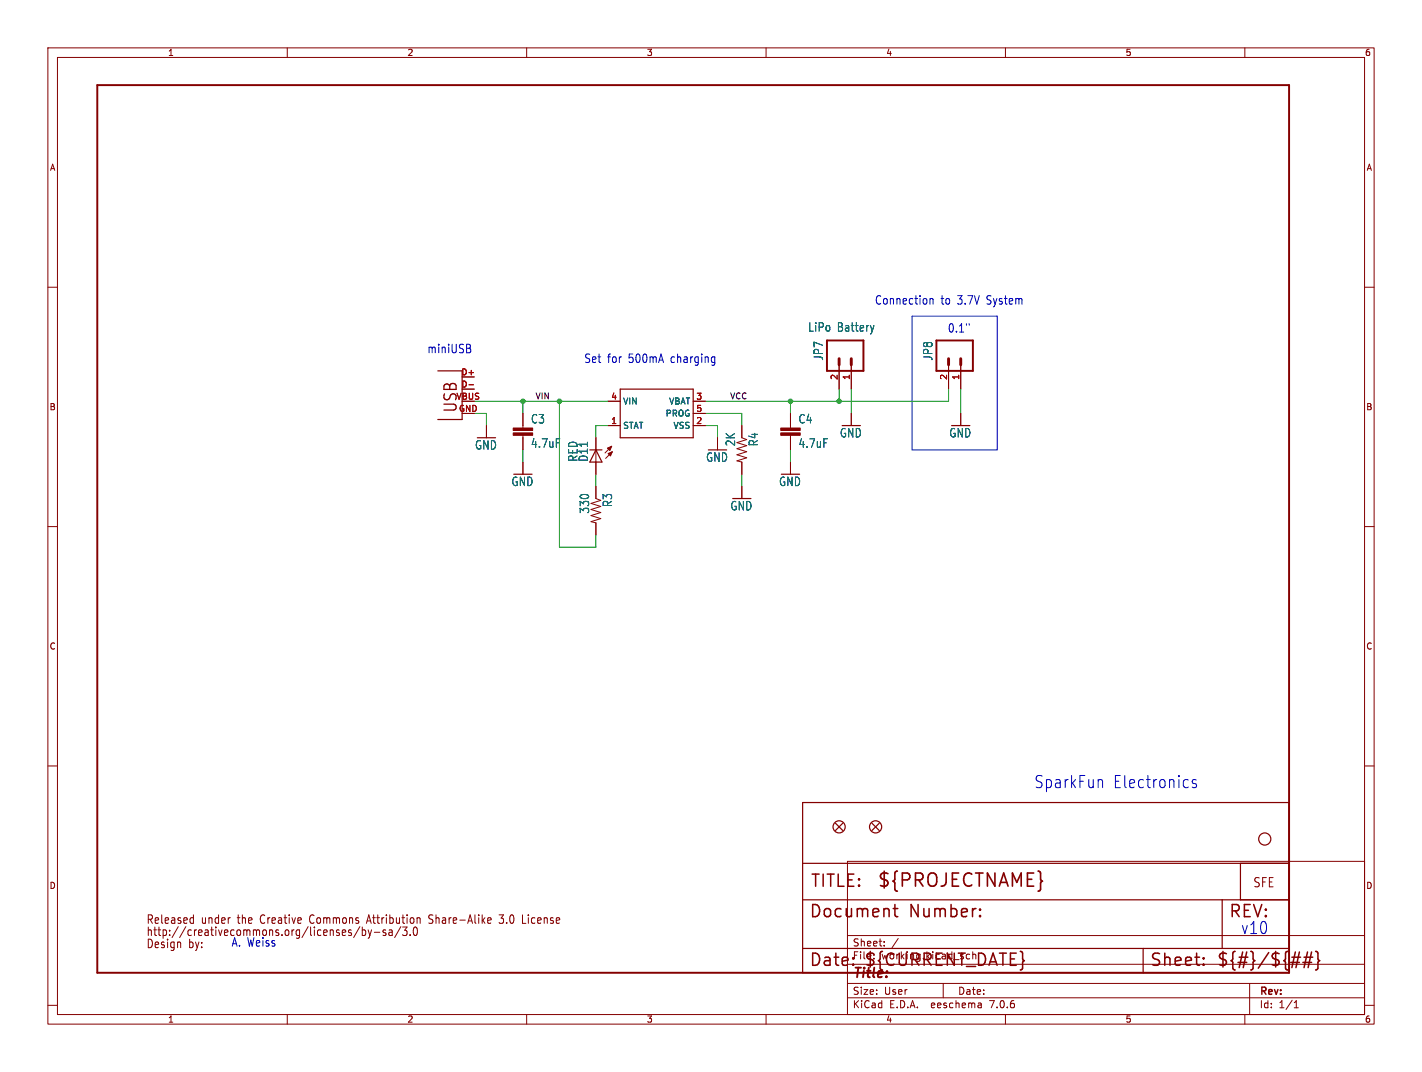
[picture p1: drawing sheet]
<svg xmlns="http://www.w3.org/2000/svg" width="297mm" height="224mm" viewBox="0 0 297 224" stroke-linecap="round" stroke-linejoin="round" font-family="sans-serif">
<g fill="none" stroke="#840000" stroke-width=".21">
<path d="M10 10h277v203.9h-277zM12 12h273v199.9h-273zM60 10v2M110 10v2M160 10v2M210 10v2M260 10v2M10 60h2M285 60h2M175.3 76.2v5.1M177.8 76.2v5.1M198.1 76.2v5.1"/>
<path d="M200.7 76.2v5.1M96.5 81.3h2.6M101.6 88.9v2.5M109.2 86.4v3M109.2 90.9v3.1M109.2 96.5v2.6M124.5 91.4v7.7M127 88.9h2.5M127 83.8h2.5M127.8 93.2l-1.4 1.4M127.9 94.4l-1.4 1.4M144.8 88.9h2.5"/>
<path d="M144.8 83.8h2.5M144.8 86.4h2.5M149.9 91.4v2.6M154.9 88.9v2.5l1.1 .4-2.1 .7 2.1 .6-2.1 .6 2.1 .7-2.1 .6 2.1 .6-2.1 .7 1 .2v2.6M165.1 86.4v3M165.1 90.9v3.1M165.1 96.5v2.6M177.8 86.4v2.5M200.7 86.4v2.5M10 110h2M124.5 101.6v2.5l1 .4-2.1 .7 2.1 .6-2.1 .6 2.1 .7-2.1 .6 2.1 .6-2.1 .7 1.1 .2v2.6M154.9 101.6v2.5"/>
<path d="M285 110h2M10 160h2M285 160h2M177 179.9h108v32h-108zM40 191.7l.4 .1M40.4 191.1v1.8M40.4 192.8l-.4 .1M75.2 193.6l-1.3 2.2M75.7 194.3l.4-.1 .3 .4-.2 .7h-.5M75.7 193.6v1.8M76.7 192.4h.7M76.9 194.2l.3 1.2"/>
<path d="M77 191.1l-.5 1.8M77.2 195.4l-.3 .6M77.6 194.2l-.4 1.2M78.2 194.7h1.1M80.6 194.3l-.4-.1-.2 .3 .1 .2 .5 .2v.4h-.6M81.3 194.3h.6v1.1M81.9 194.7h-.5l-.2 .3 .2 .4 .5-.1M83.7 193.6l-1.3 2.2M85 193.6l-.5 .7 .4 .2v.8l-.2 .1h-.4l-.2-.1M85.7 195.3v.1M86.4 194l-.1 .7 .2 .6 .2 .1 .3-.1 .1-.2v-1.1M89.6 192.8l.5 .1"/>
<path d="M90.2 191.1h-.4l-.2 .3 .1 .5 .4 .1M102.4 191.7l.2 .4-.7 .2M102.5 192.8l-.1 .1M104.2 192.7l.3 .2 .5-.1M104.2 191.1h1l-.5 .7 .3 .1M109.1 192.9h.7M177 195.4h108M184.7 197.5v.1M184.7 196.7v.1M187.6 196l-1.3 2M10 210h2M60 211.9v2"/>
<path d="M110 211.9v2M160 211.9v2M177 208.4h108M177 205.4h108M177 201.4h108M197 205.4v3M204.9 209.6l.1 .9M205 210.4l-.2 .1M205 209.9h-.2M210 211.9v2M260 211.9v2M261 205.4v6.5"/>
<path d="M270.3 210.5h.9M270.3 209.4l.4-.4v1.5M285 210h2"/>
</g>
<g fill="none" stroke="#840000" stroke-width=".25">
<path d="M91.4 77.5h5.1v10.1h-5.1M123.2 94h2.5M124.5 94l1.2 2.5h-2.5zM129.5 81.3h15.3v10.1h-15.3zM167.6 167.6h101.6v35.6h-101.6zM174.5 172l1.5 1.5M176 172l-1.5 1.5M182.1 172l1.5 1.5M183.6 172l-1.5 1.5M167.6 188h101.6M167.6 180.3h101.6M167.6 198.1h101.6"/>
<path d="M238.8 198.1v5.1M255.3 188v10.1M259.1 180.3v7.7"/>
<circle cx="175.3" cy="172.7" r="1.27"/>
<circle cx="182.9" cy="172.7" r="1.27"/>
<circle cx="264.2" cy="175.3" r="1.27"/>
</g>
<path d="M20.3 17.8h248.9v185.4h-248.9zM172.7 71.1h7.6v6.4h-7.6zM195.6 71.1h7.6v6.4h-7.6z" fill="none" stroke="#840000" stroke-width=".41"/>
<path d="M175.3 74.9v1.3M177.8 74.9v1.3M198.1 74.9v1.3M200.7 74.9v1.3" fill="none" stroke="#840000" stroke-width=".61"/>
<path d="M182.5 68l-.3 1.2" fill="none" stroke="#006464" stroke-width=".21"/>
<g fill="#840000" stroke="#840000" stroke-width=".21">
<path d="M107.2 90.4h4.1v.5h-4.1z"/>
<path d="M107.2 89.4h4.1v.5h-4.1z"/>
<path d="M163.1 90.4h4v.5h-4z"/>
<path d="M163.1 89.4h4v.5h-4z"/>
<path d="M127 94.7l.9-.3-.4 .9z"/>
<path d="M126.9 93.6l.9-.4-.4 .9z"/>
</g>
<path d="M97.9 80.4h1" fill="none" stroke="#a90000" stroke-width=".21"/>
<g fill="none" stroke="#840000" stroke-width=".32">
<path d="M186.5 189.8h1M186.9 188.9v2.2l.1 .3 .5 .1M204.7 191.2l.1 .2-.1 .1M204.7 191.2l-.1 .2 .1 .1M204.7 189.9v.2M204.7 191.2v.3M204.7 189.9l.1 .1-.1 .1M204.7 189.9l-.1 .1 .1 .1M269.8 199.9h1.8M271.4 198.9l-.7 3.2M272.4 199.9h1.8M273.1 198.9l-.7 3.2"/>
<path d="M273.9 198.9l-.7 3.2M274.8 198.7l.3 .2 .2 .2v1.2l.3 .4-.3 .3v1.2l-.2 .3-.3 .1M178.2 201.4l.1 .1-.1 .1M251.4 201.4l.1 .1-.1 .1M251.4 201.4l-.1 .1 .1 .1M251.4 200.1v.2M251.4 201.4v.2M251.4 200.1l.1 .1-.1 .1M251.4 200.1l-.1 .1 .1 .1M269.6 201h1.8M272.1 201h1.8"/>
</g>
<path d="M98 72.8a.49 .49 0 0 1 .3 .4 .49 .49 0 0 1-.3 .5M98.1 72l.1 .3-.1 .4M148.9 74.5l.4 .1M149.3 74.5v1.5l-.3 .3M149.3 75.6l-.4 .1M190.5 66h17.8v28h-17.8zM194.2 62.3v1.2M194.2 62.5l.3-.2 .3 .1 .1 1.1M202.4 67.6v.3M229.7 162.8h.3l.3 .4v1.3M249.8 163l-.5-.2a.44 .44 0 0 0-.3 .5 .44 .44 0 0 0 .3 .4h.3a.44 .44 0 0 1 .3 .4 .44 .44 0 0 1-.3 .4l-.6-.1" fill="none" stroke="#0000c2" stroke-width=".21"/>
<g fill="none" stroke="#009600" stroke-width=".21">
<path d="M99.1 86.4h2.5v2.5M99.1 83.8h27.9M109.2 83.8v2.6M109.2 94v2.5M116.8 83.8v30.5h7.7v-2.5M124.5 99.1v2.5M127 88.9h-2.5v2.5M147.3 86.4h7.6v2.5M147.3 88.9h2.6v2.5M154.9 99.1v2.5M165.1 83.8v2.6M165.1 94v2.5"/>
<path d="M175.3 81.3v2.5M177.8 81.3v5.1M198.1 81.3v2.5h-50.8M200.7 81.3v5.1"/>
</g>
<g fill="#009600" stroke="#009600" stroke-width=".21">
<circle cx="109.2" cy="83.8" r=".46"/>
<circle cx="116.8" cy="83.8" r=".46"/>
<circle cx="175.3" cy="83.8" r=".46"/>
<circle cx="165.1" cy="83.8" r=".46"/>
</g>
<text font-size="3.8" fill="#840000" x="183.1" y="185.7">${PROJECTNAME}</text>
<g font-size="3.5" fill="#840000">
<text x="95.8" y="86.4" transform="rotate(-90 95.8 86.4)">USB</text>
<text x="169.2" y="185.7">TITLE:</text>
<text x="168.9" y="192.1">Document</text>
<text x="189.9" y="192.1">Number:</text>
<text x="256.5" y="192.1">REV:</text>
<text x="168.9" y="202.2">Date:</text>
<text x="180.3" y="202.2">${CURRENT_DATE}</text>
<text x="240" y="202.2">Sheet:</text>
<text x="254" y="202.2">${#}/${##}</text>
</g>
<g font-size="3.5" fill="#0000c2">
<text x="215.9" y="164.9">SparkFun</text>
<text x="232.4" y="164.9">Electronics</text>
<text x="259.1" y="195.3">v10</text>
</g>
<text font-size="2.8" fill="#840000" x="178" y="204.8">Title:</text>
<text font-size="2.7" fill="#840000" x="261.6" y="185.6">SFE</text>
<g font-size="2.5" fill="#0000c2">
<text x="182.6" y="63.8">Connection</text>
<text x="196.5" y="63.8">to</text>
<text x="200" y="63.8">3.7V</text>
<text x="206.2" y="63.8">System</text>
<text x="197.9" y="69.6">0.1&quot;</text>
<text x="89.2" y="73.9">miniUSB</text>
<text x="121.9" y="76">Set</text>
<text x="126.8" y="76">for</text>
<text x="131.3" y="76">500mA</text>
<text x="140.2" y="76">charging</text>
<text x="48.3" y="197.9">A. Weiss</text>
</g>
<g font-size="2.5" fill="#006464">
<text x="168.7" y="69.5">LiPo</text>
<text x="174.8" y="69.5">Battery</text>
<text x="172.1" y="75.4" transform="rotate(-90 172.1 75.4)">JP7</text>
<text x="195" y="75.4" transform="rotate(-90 195 75.4)">JP8</text>
<text x="110.8" y="88.7">C3</text>
<text x="166.7" y="88.7">C4</text>
<text x="99.1" y="94.1">GND</text>
<text x="110.8" y="93.7">4.7uF</text>
<text x="153.7" y="93.3" transform="rotate(-90 153.7 93.3)">2K</text>
<text x="158.5" y="93.3" transform="rotate(-90 158.5 93.3)">R4</text>
<text x="166.7" y="93.7">4.7uF</text>
<text x="175.3" y="91.6">GND</text>
<text x="198.2" y="91.6">GND</text>
<text x="106.7" y="101.7">GND</text>
<text x="120.8" y="96.5" transform="rotate(-90 120.8 96.5)">RED</text>
<text x="123" y="96.5" transform="rotate(-90 123 96.5)">D11</text>
<text x="147.4" y="96.7">GND</text>
<text x="162.6" y="101.7">GND</text>
<text x="123.2" y="107.4" transform="rotate(-90 123.2 107.4)">330</text>
<text x="128" y="106" transform="rotate(-90 128 106)">R3</text>
<text x="152.5" y="106.8">GND</text>
</g>
<g font-size="2.5" fill="#840000">
<text x="30.5" y="195.8">http://creativecommons.org/licenses/by-sa/3.0</text>
<text x="30.5" y="193.2">Released</text>
<text x="42" y="193.2">under</text>
<text x="49.8" y="193.2">the</text>
<text x="54.7" y="193.2">Creative</text>
<text x="65.3" y="193.2">Commons</text>
<text x="77.6" y="193.2">Attribution</text>
<text x="90.7" y="193.2">Share-Alike</text>
<text x="105.7" y="193.2">3.0</text>
<text x="110.8" y="193.2">License</text>
<text x="30.5" y="198.3">Design</text>
<text x="39.4" y="198.3">by:</text>
</g>
<g font-size="2.1" fill="#840000">
<text x="178" y="197.9">Sheet:</text>
<text x="178" y="200.6">File:</text>
<text x="184.1" y="200.6">working.kicad_sch</text>
<text x="178" y="208">Size:</text>
<text x="184.7" y="208">User</text>
<text x="200" y="208">Date:</text>
<text x="263" y="208.2">Rev:</text>
<text x="178" y="210.8">KiCad</text>
<text x="185.7" y="210.8">E.D.A.</text>
<text x="194.6" y="210.8">eeschema</text>
<text x="207" y="210.8">7.0.6</text>
<text x="263" y="210.8">Id:</text>
<text x="267.1" y="210.8">1/1</text>
</g>
<g font-size="1.8" fill="#840000">
<text x="35" y="11.9">1</text>
<text x="85" y="11.9">2</text>
<text x="135" y="11.9">3</text>
<text x="185" y="11.9">4</text>
<text x="235" y="11.9">5</text>
<text x="285" y="11.9">6</text>
<text x="10.3" y="35.9">A</text>
<text x="285.3" y="35.9">A</text>
<text x="10.3" y="85.9">B</text>
<text x="285.3" y="85.9">B</text>
<text x="10.3" y="135.9">C</text>
<text x="285.3" y="135.9">C</text>
<text x="10.3" y="185.9">D</text>
<text x="285.3" y="185.9">D</text>
<text x="35" y="213.8">1</text>
<text x="85" y="213.8">2</text>
<text x="135" y="213.8">3</text>
<text x="185" y="213.8">4</text>
<text x="235" y="213.8">5</text>
<text x="285" y="213.8">6</text>
</g>
<g font-size="1.8" fill="#a90000">
<text x="95.2" y="83.6">VBUS</text>
<text x="96.3" y="78.5">D+</text>
<text x="96.3" y="81">D-</text>
<text x="127.6" y="83.6">4</text>
<text x="145.3" y="83.6">3</text>
<text x="175" y="79.4" transform="rotate(-90 175 79.4)">2</text>
<text x="177.5" y="79.4" transform="rotate(-90 177.5 79.4)">1</text>
<text x="197.9" y="79.4" transform="rotate(-90 197.9 79.4)">2</text>
<text x="200.4" y="79.4" transform="rotate(-90 200.4 79.4)">1</text>
<text x="95.8" y="86.1">GND</text>
<text x="127.6" y="88.6">1</text>
<text x="145.3" y="88.6">2</text>
<text x="145.3" y="86.1">5</text>
</g>
<g font-size="1.8" fill="#006464">
<text x="130" y="89.8">STAT</text>
<text x="130" y="84.7">VIN</text>
<text x="138.9" y="87.2">PROG</text>
<text x="139.7" y="84.7">VBAT</text>
<text x="140.6" y="89.8">VSS</text>
</g>
<g font-size="1.7" fill="#0f0f0f">
<text x="111.8" y="83.5">VIN</text>
<text x="152.4" y="83.5">VCC</text>
</g>
</svg>
